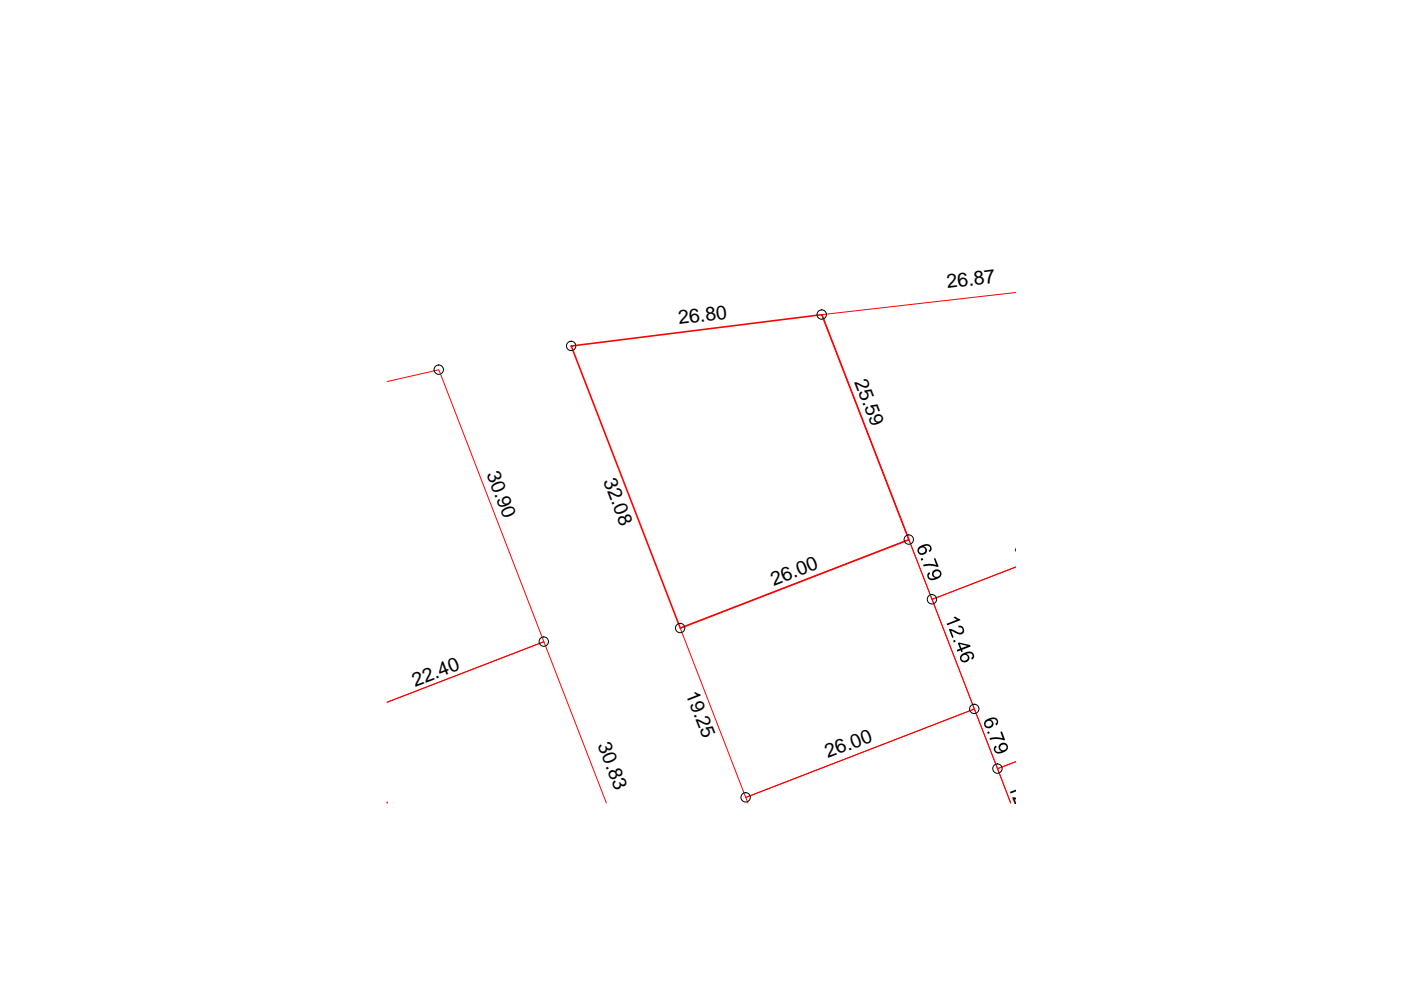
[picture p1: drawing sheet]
<svg xmlns="http://www.w3.org/2000/svg" width="297mm" height="210mm" viewBox="0 0 297 210" stroke-linecap="round" stroke-linejoin="round" font-family="sans-serif">
<path d="M215.3 62l-41.1 4.7 23.4 60.4 17.7-6.9-17.7 6.9 13.9 35.9 3.8-1.5-3.8 1.5 2.8 7.3-7.7-20-48.5 18.8 .5 1.2M82.1 80.9l10.9-2.5 22.3 57.7-33.2 12.8 33.2-12.8 13.3 34.2M144.2 133.2l48.5-18.8 13.9 35.9-48.5 18.8zM82.1 170.3h.1" fill="none" stroke="#f00" stroke-width=".21"/>
<path d="M121.1 73.4l53.1-6.7 18.5 47.7-48.5 18.8z" fill="none" stroke="#f00" stroke-width=".34"/>
<g fill="none" stroke="#000" stroke-width=".21">
<circle cx="93" cy="78.4" r=".99"/>
<circle cx="121.1" cy="73.3" r=".99"/>
<circle cx="174.2" cy="66.7" r=".99"/>
<circle cx="192.7" cy="114.4" r=".99"/>
<circle cx="115.3" cy="136" r=".99"/>
<circle cx="144.2" cy="133.2" r=".99"/>
<circle cx="197.6" cy="127.1" r=".99"/>
<circle cx="206.6" cy="150.3" r=".99"/>
<circle cx="158.1" cy="169.1" r=".99"/>
<circle cx="211.5" cy="163" r=".99"/>
</g>
<g fill="#000">
<path d="M195.2 118.4l.4-.1 .1 .4-.4 .2zM195.7 119.8l1.6-.3 1.2 .3-.5-1.4 .3-.1 .7 1.8-.2 .1-1-.2-1.1-.1-.9 .2zM200.7 132.2l2.2-.8-.7-.5 .3-.2 1 .6 .1 .2-2.8 1.1zM202.1 135.8l.4-.1 .1 .4-.4 .1zM201.2 133.4h.6l1.3 .7 .6 .1 .4-.4v-.3l-.3-.4h-.5l-.1-.4 .3-.1 .7 .4 .2 .8-.3 .6-.7 .1-1.7-.7 .5 1.3-.3 .2zM209.3 155.2l.4-.1 .1 .3-.3 .2zM209.8 156.5l1.4-.2 1.4 .2-.5-1.3 .3-.1 .7 1.8-.3 .1-1.3-.3-1.6 .2z"/>
<path d="M194.7 116.1l1-.6 1-.1 .5 .2 .3 .6-.1 .6-.3 .3-.2-.4 .3-.4a.83 .83 0 0 0-1.4-.4l.6 .3 .2 .6-.2 .4-.7 .4h-.6l-.4-.3-.2-.4zM195 116.3l-.2 .5 .3 .4 .4 .1 .6-.3 .1-.5-.2-.3-.5-.1z"/>
<path d="M196.7 121.6l.4-.3 .1 .3-.3 .6 .2 .4 .4 .1 .7-.1-.5-.5v-.8l.5-.5 .7-.1 .5 .3 .2 .8-.5 .8-.9 .3-.8 .1-.7-.4-.1-.4zM198.2 121.2l-.2 .4 .2 .6 .6 .1 .3-.2 .2-.3-.1-.5-.3-.2z"/>
<path d="M203.1 136.4l.3-.2 2.3 .6 .1 .3-1.8 .7 .1 .3-.3 .2-.1-.4-.7 .3-.1-.4 .6-.3zM203.5 136.6l.3 .8 1.3-.5z"/>
<path d="M203.8 138.8l.9-.5 .9-.2 .7 .4 .2 .8-.4 .5-.2-.3 .3-.3v-.3l-.2-.3-.8-.1-.3 .1 .5 .4 .1 .7-.4 .6-.7 .2-.4-.2-.4-.4-.1-.6zM203.9 139.5a.65 .65 0 0 0 1.3 0 .65 .65 0 0 0-1.3 0z"/>
<path d="M210.9 158.3l.3-.2 .1 .3-.3 .3 .1 .4 .2 .2h.9h.2l-.4-.2-.2-.3v-.7l.4-.5 .8-.1 .5 .3 .2 .9-.2 .3-.5 .4-.8 .3-.7 .1-.5-.2-.3-.5v-.4zM212.1 158.4a.65 .65 0 0 0 1.3 0 .65 .65 0 0 0-1.3 0z"/>
<path d="M208.8 152.9l1-.6 .9-.2 .7 .3 .2 .5v.4l-.4 .5-.2-.3 .3-.3v-.3l-.3-.4-.4-.1-.7 .2 .6 .4 .2 .6-.4 .6-.7 .2-.4-.1-.5-.3-.1-.7zM209.2 153l-.2 .3v.5l.2 .2 .5 .1 .5-.3 .1-.5-.2-.3-.5-.2z"/>
</g>
<g font-size="4.1">
<text x="200.9" y="61.1" transform="rotate(-7 200.9 61.1)">26.87</text>
<text x="144" y="68.8" transform="rotate(-7 144 68.8)">26.80</text>
<text x="181.1" y="80.9" transform="rotate(69 181.1 80.9)">25.59</text>
<text x="103.1" y="100.5" transform="rotate(69 103.1 100.5)">30.90</text>
<text x="127.9" y="102" transform="rotate(69 127.9 102)">32.08</text>
<text x="215.9" y="119" transform="rotate(-21 215.9 119)">26.00</text>
<text x="164" y="124.2" transform="rotate(-21 164 124.2)">26.00</text>
<text x="88.1" y="145.6" transform="rotate(-21 88.1 145.6)">22.40</text>
<text x="145.4" y="147.1" transform="rotate(69 145.4 147.1)">19.25</text>
<text x="126.7" y="158" transform="rotate(69 126.7 158)">30.83</text>
<text x="175.5" y="160.8" transform="rotate(-21 175.5 160.8)">26.00</text>
<text x="213.8" y="166.9" transform="rotate(69 213.8 166.9)">12.49</text>
</g>
</svg>
